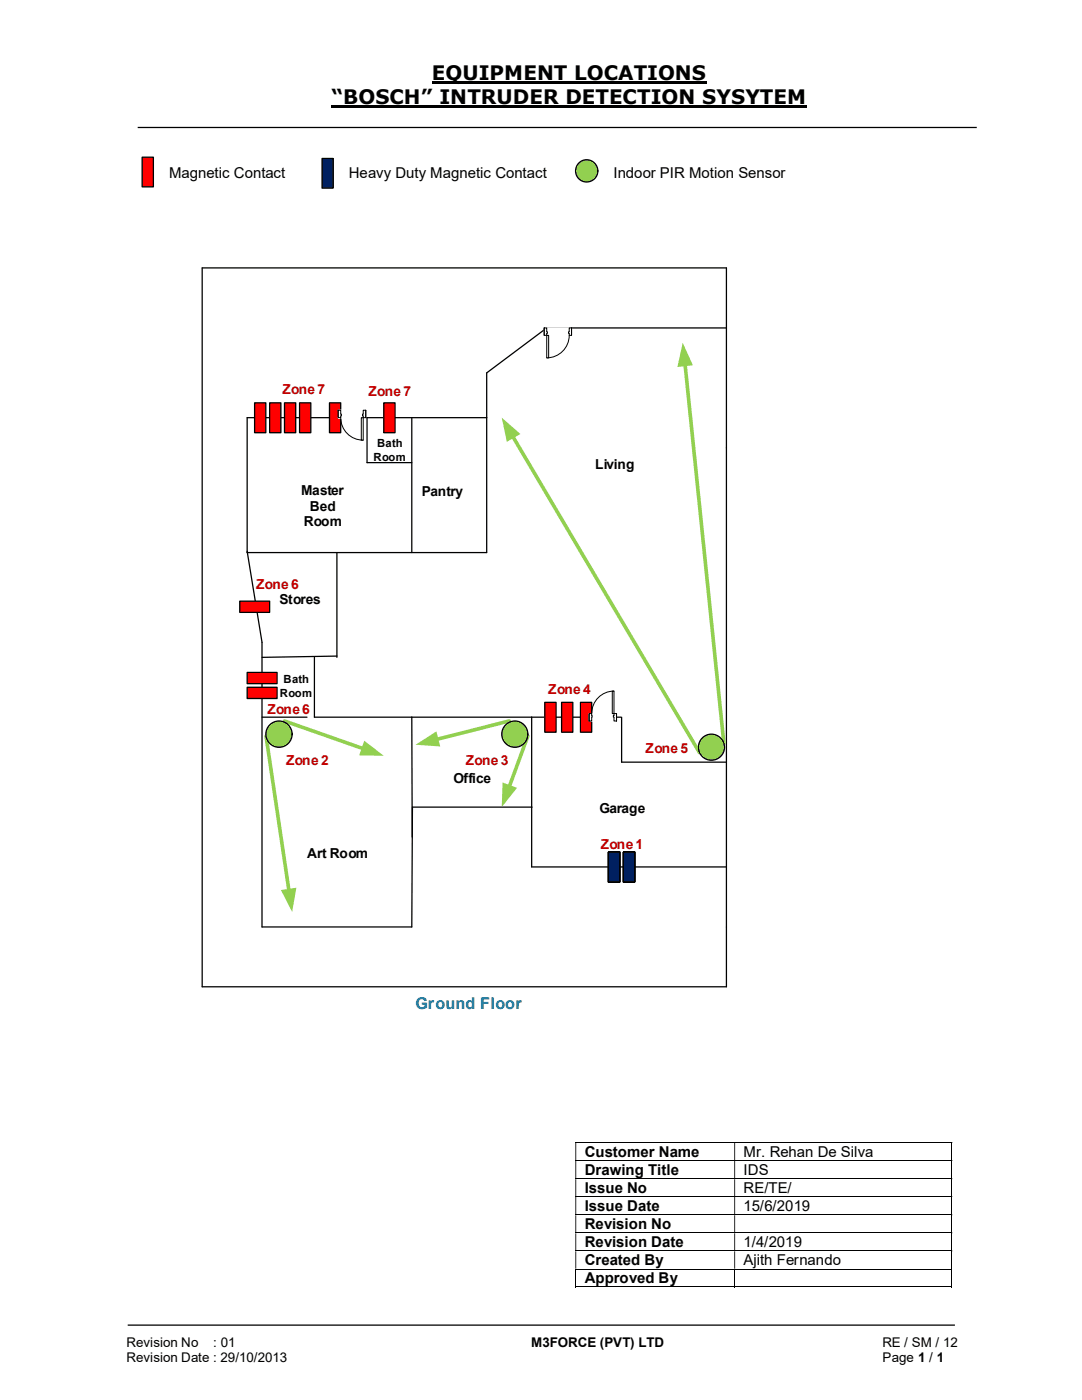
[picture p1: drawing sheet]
<svg xmlns="http://www.w3.org/2000/svg" width="216mm" height="279mm" viewBox="0 0 216 279" stroke-linecap="round" stroke-linejoin="round" font-family="sans-serif">
<path d="M86.2 16.5h54.8M66.2 21.3h94.8" fill="none" stroke="#000" stroke-width=".42"/>
<path d="M27.5 25.4h167.4M25.5 264.5h165" fill="none" stroke="#000" stroke-width=".25"/>
<g fill="none" stroke="#000" stroke-width=".2">
<path d="M114.8 228h75.1M114.8 231.6h75.1M114.8 235.2h75.1M114.8 238.8h75.1M189.9 228.1v3.4M189.9 231.7v3.5M189.9 235.3v3.5M189.9 238.9v3.5M114.8 242.4h75.1M114.8 246h75.1M114.8 249.6h75.1M114.8 253.3h75.1"/>
<path d="M114.8 256.8h31.7M114.9 253.3v3.6M146.6 253.3v3.6M146.7 256.8h43.2M189.9 242.5v3.5M189.9 246.1v3.5M189.9 249.7v3.5M189.9 253.3v3.6"/>
</g>
<g fill="#000">
<path d="M189.9 227.9h.1v.2h-.1zM114.8 228.1h.2v3.4h-.2zM146.5 228.1h.2v3.4h-.2z" fill-rule="evenodd"/>
<path d="M189.9 231.5h.1v.2h-.1zM114.8 231.7h.2v3.5h-.2zM146.5 231.7h.2v3.5h-.2z" fill-rule="evenodd"/>
<path d="M189.9 235.2h.1v.1h-.1zM114.8 235.3h.2v3.5h-.2zM146.5 235.3h.2v3.5h-.2z" fill-rule="evenodd"/>
<path d="M189.9 238.8h.1v.1h-.1zM114.8 238.9h.2v3.5h-.2zM146.5 238.9h.2v3.5h-.2z" fill-rule="evenodd"/>
<path d="M189.9 242.4h.1v.1h-.1zM114.8 242.5h.2v3.5h-.2zM146.5 242.5h.2v3.5h-.2z" fill-rule="evenodd"/>
<path d="M189.9 246h.1v.1h-.1zM114.8 246.1h.2v3.5h-.2zM146.5 246.1h.2v3.5h-.2z" fill-rule="evenodd"/>
<path d="M189.9 249.6h.1v.1h-.1zM114.8 249.7h.2v3.5h-.2zM146.5 249.7h.2v3.5h-.2z" fill-rule="evenodd"/>
</g>
<path d="M189.9 253.2h.1v.1h-.1zM189.9 256.8h.1v.1h-.1z" fill="#000"/>
<path d="M28.4 31.4h2.2v5.9h-2.2z" fill="#f00"/>
<path d="M28.4 31.4h2.2v5.9h-2.2z" fill="none" stroke="#000" stroke-width=".25"/>
<circle cx="117.1" cy="34.1" r="2.23" fill="#92d050"/>
<circle cx="117.1" cy="34.1" r="2.23" fill="none" stroke="#000" stroke-width=".25"/>
<path d="M64.3 31.6h2.2v5.9h-2.2z" fill="#002060"/>
<path d="M64.3 31.6h2.2v5.9h-2.2zM144.9 65.4v-11.9h-104.6v143.4h104.6v-11.9" fill="none" stroke="#000" stroke-width=".25"/>
<path d="M53.1 146.9l4.6 30.9" fill="none" stroke="#92d050" stroke-width=".72"/>
<path d="M56 177.6l3.1-.4-.8 4.8z" fill="#92d050"/>
<path d="M73.2 83.4v8.9M82.2 83.4v26.9M97.1 83.4h-47.8v26.9h47.8v-35.9l12-9h35.8v119.6M49.3 110l3 18.2v56.8h29.9l.1-23.9h23.9M62.7 131.2v11.9h61.2M52.3 143.1h9M82.2 143.1l.1 23.9M124 143.1v9h20.9M106.1 173h38.8" fill="none" stroke="#000" stroke-width=".25"/>
<path d="M56.8 143.9l15.8 5.5" fill="none" stroke="#92d050" stroke-width=".72"/>
<path d="M72.7 147.8l3.9 3-4.9-.1z" fill="#92d050"/>
<path d="M101.6 143.9l-14.5 3.7" fill="none" stroke="#92d050" stroke-width=".72"/>
<path d="M82.9 148.6l4.2-2.6 .7 3z" fill="#92d050"/>
<path d="M105.3 146.9l-3.7 10.2" fill="none" stroke="#92d050" stroke-width=".72"/>
<g fill="#92d050">
<path d="M100.3 156.2l2.9 1-3.1 3.9z"/>
<circle cx="55.7" cy="146.5" r="2.62"/>
</g>
<circle cx="55.7" cy="146.5" r="2.62" fill="none" stroke="#000" stroke-width=".25"/>
<circle cx="102.7" cy="146.5" r="2.61" fill="#92d050"/>
<circle cx="102.7" cy="146.5" r="2.61" fill="none" stroke="#000" stroke-width=".25"/>
<path d="M124.4 170.1h2.2v5.9h-2.2z" fill="#0070c0"/>
<path d="M124.4 170.1h2.2v5.9h-2.2z" fill="none" stroke="#000" stroke-width=".25"/>
<path d="M121.4 170.1h2.3v5.9h-2.3z" fill="#0070c0"/>
<path d="M121.4 170.1h2.3v5.9h-2.3z" fill="none" stroke="#000" stroke-width=".25"/>
<path d="M124.4 170.1h2.2v5.9h-2.2z" fill="#0070c0"/>
<path d="M124.4 170.1h2.2v5.9h-2.2z" fill="none" stroke="#000" stroke-width=".25"/>
<path d="M121.4 170.1h2.3v5.9h-2.3z" fill="#0070c0"/>
<path d="M121.4 170.1h2.3v5.9h-2.3z" fill="none" stroke="#000" stroke-width=".25"/>
<path d="M124.4 170.1h2.2v5.9h-2.2z" fill="#0070c0"/>
<path d="M124.4 170.1h2.2v5.9h-2.2z" fill="none" stroke="#000" stroke-width=".25"/>
<path d="M121.4 170.1h2.3v5.9h-2.3z" fill="#0070c0"/>
<path d="M121.4 170.1h2.3v5.9h-2.3z" fill="none" stroke="#000" stroke-width=".25"/>
<path d="M124.4 170.1h2.2v5.9h-2.2z" fill="#0070c0"/>
<path d="M124.4 170.1h2.2v5.9h-2.2z" fill="none" stroke="#000" stroke-width=".25"/>
<path d="M121.4 170.1h2.3v5.9h-2.3z" fill="#0070c0"/>
<path d="M121.4 170.1h2.3v5.9h-2.3z" fill="none" stroke="#000" stroke-width=".25"/>
<path d="M124.4 170.1h2.2v5.9h-2.2z" fill="#0070c0"/>
<path d="M124.4 170.1h2.2v5.9h-2.2z" fill="none" stroke="#000" stroke-width=".25"/>
<path d="M121.4 170.1h2.3v5.9h-2.3z" fill="#002060"/>
<path d="M121.4 170.1h2.3v5.9h-2.3z" fill="none" stroke="#000" stroke-width=".25"/>
<path d="M124.4 170.1h2.2v5.9h-2.2z" fill="#0070c0"/>
<path d="M124.4 170.1h2.2v5.9h-2.2z" fill="none" stroke="#000" stroke-width=".25"/>
<path d="M124.4 170.1h2.2v5.9h-2.2z" fill="#0070c0"/>
<path d="M124.4 170.1h2.2v5.9h-2.2z" fill="none" stroke="#000" stroke-width=".25"/>
<path d="M124.4 170.1h2.2v5.9h-2.2z" fill="#0070c0"/>
<path d="M124.4 170.1h2.2v5.9h-2.2z" fill="none" stroke="#000" stroke-width=".25"/>
<path d="M124.4 170.1h2.2v5.9h-2.2z" fill="#002060"/>
<path d="M124.4 170.1h2.2v5.9h-2.2z" fill="none" stroke="#000" stroke-width=".25"/>
<path d="M49.3 134.2h6v2.2h-6z" fill-rule="evenodd" fill="#f00"/>
<path d="M49.3 134.2h6v2.2h-6z" fill="none" stroke="#000" stroke-width=".25"/>
<path d="M49.3 137.2h6v2.2h-6z" fill-rule="evenodd" fill="#f00"/>
<path d="M49.3 137.2h6v2.2h-6z" fill="none" stroke="#000" stroke-width=".25"/>
<path d="M47.8 120h6v2.2h-6z" fill-rule="evenodd" fill="#f00"/>
<path d="M47.8 120h6v2.2h-6z" fill="none" stroke="#000" stroke-width=".25"/>
<path d="M65.7 80.4h2.3v6h-2.3z" fill="#f00"/>
<path d="M65.7 80.4h2.3v6h-2.3z" fill="none" stroke="#000" stroke-width=".25"/>
<path d="M76.6 80.4h2.2v6h-2.2z" fill="#f00"/>
<path d="M76.6 80.4h2.2v6h-2.2zM67.2 110.3v20.9" fill="none" stroke="#000" stroke-width=".25"/>
<path d="M59.8 80.4h2.2v6h-2.2z" fill="#f00"/>
<path d="M59.8 80.4h2.2v6h-2.2z" fill="none" stroke="#000" stroke-width=".25"/>
<path d="M56.8 80.4h2.2v6h-2.2z" fill="#f00"/>
<path d="M56.8 80.4h2.2v6h-2.2z" fill="none" stroke="#000" stroke-width=".25"/>
<path d="M53.8 80.4h2.2v6h-2.2z" fill="#f00"/>
<path d="M53.8 80.4h2.2v6h-2.2z" fill="none" stroke="#000" stroke-width=".25"/>
<path d="M50.8 80.4h2.2v6h-2.2z" fill="#f00"/>
<path d="M50.8 80.4h2.2v6h-2.2zM67.2 130.9l-14.9 .3" fill="none" stroke="#000" stroke-width=".25"/>
<path d="M112.1 140.2h2.2v5.9h-2.2z" fill="#f00"/>
<path d="M112.1 140.2h2.2v5.9h-2.2z" fill="none" stroke="#000" stroke-width=".25"/>
<path d="M115.8 140.2h2.3v5.9h-2.3z" fill="#f00"/>
<path d="M115.8 140.2h2.3v5.9h-2.3z" fill="none" stroke="#000" stroke-width=".25"/>
<path d="M108.7 140.2h2.3v5.9h-2.3z" fill="#f00"/>
<path d="M108.7 140.2h2.3v5.9h-2.3z" fill="none" stroke="#000" stroke-width=".25"/>
<path d="M136.7 72.7l7.7 75.7" fill="none" stroke="#92d050" stroke-width=".72"/>
<path d="M136.2 68.4l2.1 4.5-3.1 .3z" fill="#92d050"/>
<path d="M102.3 87l37.3 63.2" fill="none" stroke="#92d050" stroke-width=".72"/>
<g fill="#92d050">
<path d="M100.1 83.4l3.7 3.2-2.7 1.6z"/>
<circle cx="142" cy="149.1" r="2.61"/>
</g>
<g fill="none" stroke="#000" stroke-width=".25">
<path d="M73.2 92.3h9M106.1 143.1v29.9"/>
<circle cx="142" cy="149.1" r="2.61"/>
</g>
<path d="M108.6 65.4h5.4v1.6h-5.4z" fill="#fff"/>
<path d="M108.6 65.4h5.4v1.6h-5.4z" fill="none" stroke="#fff" stroke-width=".2"/>
<path d="M108.6 65.4v1.5h.5v-1.5zM113.6 65.4h.4v1.5h-.4z" fill-rule="evenodd" fill="#fff"/>
<path d="M109.1 66.2v-.8h-.5v1.5h.5v-.4M113.6 66.2v-.8h.4v1.5h-.4v-.4" fill="none" stroke="#000" stroke-width=".2"/>
<path d="M109.1 66.2v.3h.1v-.3zM113.5 66.2h.1v.3h-.1z" fill-rule="evenodd" fill="#fff"/>
<path d="M108.6 65.4v1.5M109.1 66.2h.1v.3h-.1M113.6 66.2h-.1v.3h.1M113.6 66.9a4.5 4.5 0 0 1-4.5 4.5M114 65.4v1.5" fill="none" stroke="#000" stroke-width=".2"/>
<path d="M109.1 66.9h.4v4.5h-.4z" fill-rule="evenodd" fill="#fff"/>
<path d="M109.1 66.9h.4v4.5h-.4z" fill="none" stroke="#000" stroke-width=".2"/>
<path d="M117.6 142.4h5.4v1.5h-5.4z" fill="#fff"/>
<path d="M117.6 142.4h5.4v1.5h-5.4z" fill="none" stroke="#fff" stroke-width=".2"/>
<path d="M122.5 142.4v1.5h.5v-1.5zM117.6 142.4h.5v1.5h-.5z" fill-rule="evenodd" fill="#fff"/>
<path d="M118.1 142.8v-.4h-.5v1.5h.5v-.8M122.5 142.8v-.4h.5v1.5h-.5v-.8" fill="none" stroke="#000" stroke-width=".2"/>
<path d="M122.4 142.8v.3h.1v-.3zM118.1 142.8l.1 .3z" fill-rule="evenodd" fill="#fff"/>
<path d="M122.5 137.9a4.5 4.5 0 0 0-4.4 4.5M117.6 142.4v1.5M118.1 142.8v.3M122.5 142.8h-.1v.3h.1M123 142.4v1.5" fill="none" stroke="#000" stroke-width=".2"/>
<path d="M122.2 137.9h.3v4.5h-.3z" fill-rule="evenodd" fill="#fff"/>
<path d="M122.2 137.9h.3v4.5h-.3z" fill="none" stroke="#000" stroke-width=".2"/>
<path d="M67.5 81.8h5.5v1.6h-5.5z" fill="#fff"/>
<path d="M67.5 81.8h5.5v1.6h-5.5z" fill="none" stroke="#fff" stroke-width=".2"/>
<path d="M72.5 81.9h.5v1.5h-.5zM67.5 81.9v1.5h.5v-1.5z" fill-rule="evenodd" fill="#fff"/>
<path d="M68 82.6v-.7h-.5v1.5h.5v-.4M72.5 82.6v-.7h.5v1.5h-.5v-.4" fill="none" stroke="#000" stroke-width=".2"/>
<path d="M72.3 82.6h.2v.4h-.2zM68 82.6v.4h.1v-.4z" fill-rule="evenodd" fill="#fff"/>
<path d="M67.5 81.9v1.5M68 83.4a4.5 4.5 0 0 0 4.5 4.4M68 82.6h.1v.4h-.1M72.5 82.6h-.2v.4h.2M73 81.9v1.5" fill="none" stroke="#000" stroke-width=".2"/>
<path d="M72.1 83.4h.4v4.4h-.4z" fill-rule="evenodd" fill="#fff"/>
<path d="M72.1 83.4h.4v4.4h-.4z" fill="none" stroke="#000" stroke-width=".2"/>
<g font-size="4">
<text x="86.2" y="16">EQUIPMENT LOCATIONS</text>
<text x="66.2" y="20.8">“BOSCH” INTRUDER DETECTION SYSYTEM</text>
</g>
<text font-size="3.2" fill="#0070c0" x="82.9" y="201.4">Ground Floor</text>
<g font-size="3">
<text x="33.7" y="35.5">Magnetic Contact</text>
<text x="69.6" y="35.5">Heavy Duty Magnetic Contact</text>
<text x="122.4" y="35.5">Indoor PIR Motion Sensor</text>
<text x="116.7" y="230.9">Customer Name</text>
<text x="148.4" y="230.9">Mr. Rehan De Silva</text>
<text x="116.7" y="234.5">Drawing Title</text>
<text x="116.7" y="238.1">Issue No</text>
<text x="148.4" y="234.5">IDS</text>
<text x="148.4" y="238.1">RE/TE/</text>
<text x="116.7" y="241.7">Issue Date</text>
<text x="116.7" y="245.3">Revision No</text>
<text x="148.4" y="241.7">15/6/2019</text>
<text x="116.7" y="248.9">Revision Date</text>
<text x="148.4" y="248.9">1/4/2019</text>
<text x="116.7" y="252.5">Created By</text>
<text x="116.7" y="256.1">Approved By</text>
<text x="148.4" y="252.5">Ajith Fernando</text>
</g>
<g font-size="2.7" fill="#c00000">
<text x="56.3" y="78.7">Zone 7</text>
<text x="73.5" y="79.1">Zone 7</text>
<text x="51.1" y="117.5">Zone 6</text>
<text x="53.4" y="142.6">Zone 6</text>
<text x="109.4" y="138.4">Zone 4</text>
<text x="57.1" y="152.7">Zone 2</text>
<text x="93" y="152.7">Zone 3</text>
<text x="128.8" y="150.4">Zone 5</text>
<text x="119.9" y="169.5">Zone 1</text>
</g>
<g font-size="2.7">
<text x="118.7" y="93.6">Living</text>
<text x="60.1" y="98.7">Master</text>
<text x="61.8" y="101.9">Bed</text>
<text x="84.2" y="98.9">Pantry</text>
<text x="60.6" y="105.1">Room</text>
<text x="55.8" y="120.5">Stores</text>
<text x="90.5" y="156.3">Office</text>
<text x="119.6" y="162.3">Garage</text>
<text x="61.3" y="171.3">Art Room</text>
<text x="25.2" y="268.8">Revision No</text>
<text x="42.6" y="268.8">: 01</text>
<text x="106" y="268.8">M3FORCE (PVT) LTD</text>
<text x="176.1" y="268.8">RE / SM / 12</text>
<text x="25.2" y="271.8">Revision Date : 29/10/2013</text>
<text x="176.1" y="271.8">Page 1 / 1</text>
</g>
<g font-size="2.2">
<text x="75.2" y="89.1">Bath</text>
<text x="74.5" y="91.9">Room</text>
<text x="56.6" y="136.3">Bath</text>
<text x="55.8" y="139.1">Room</text>
</g>
</svg>
